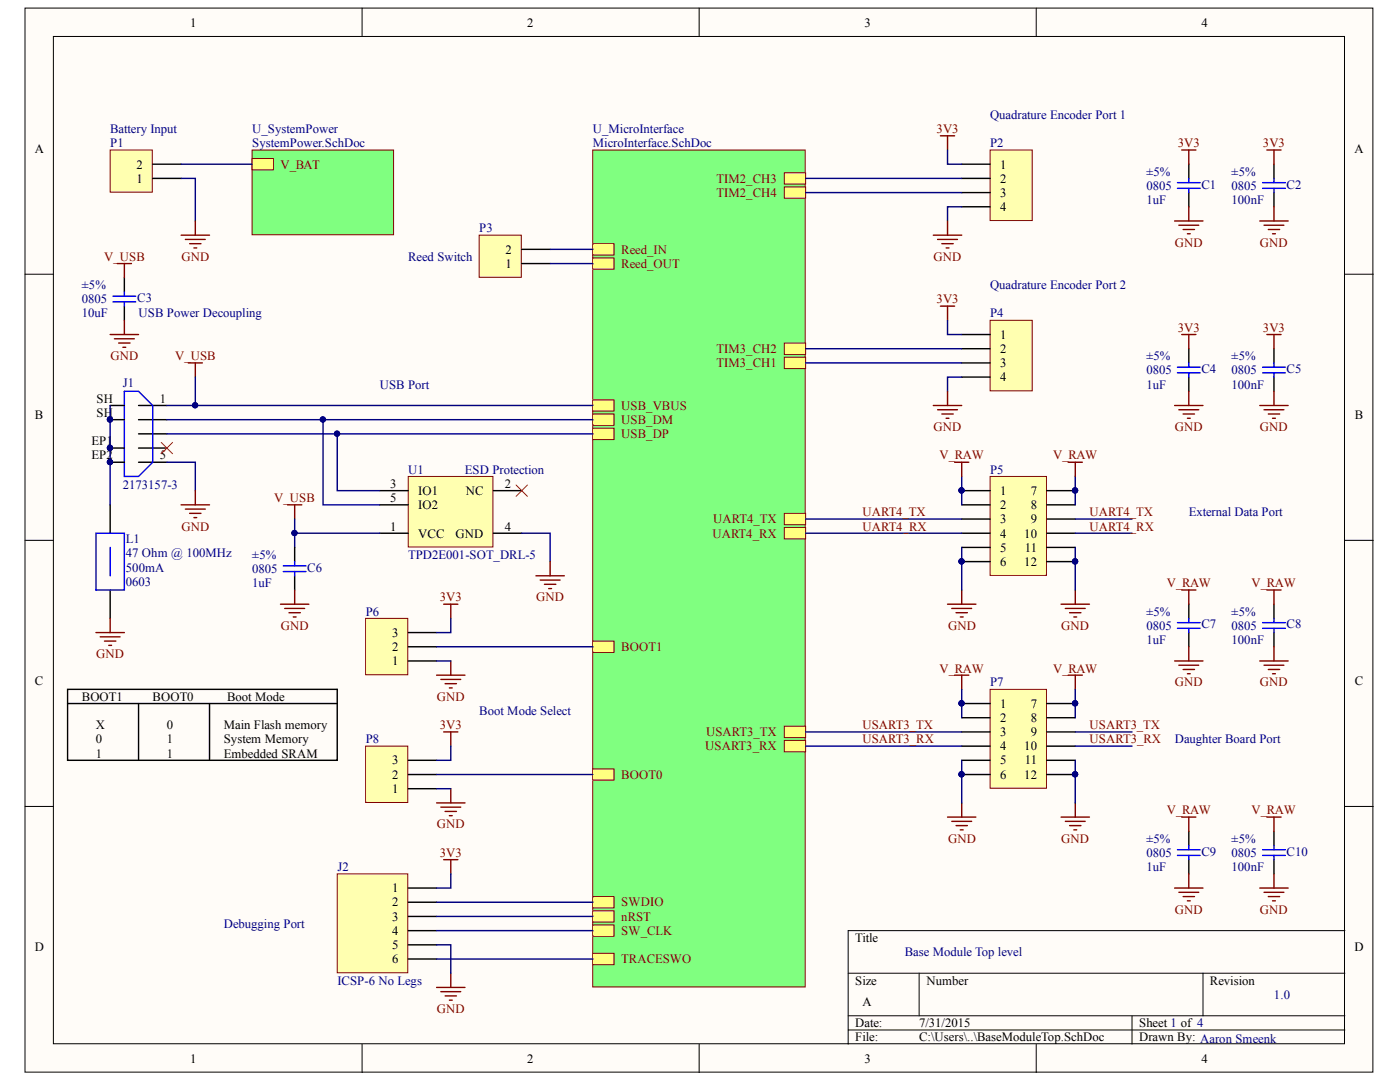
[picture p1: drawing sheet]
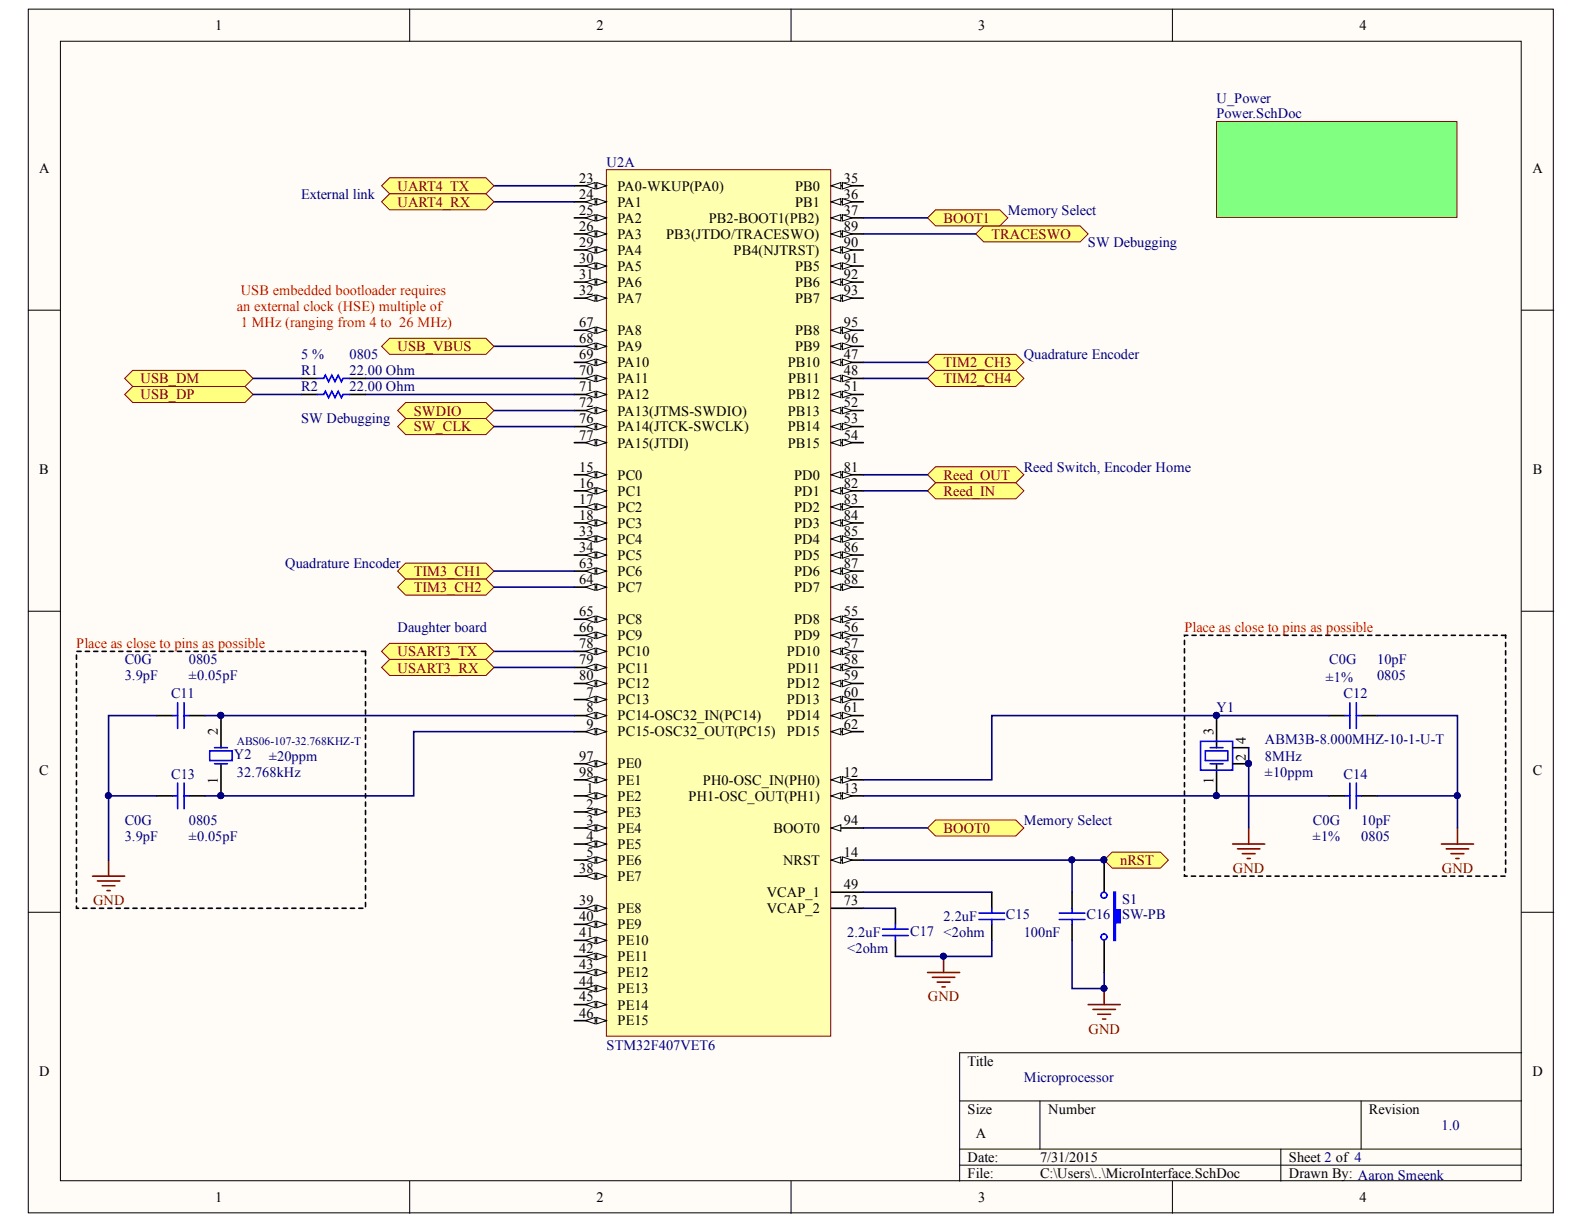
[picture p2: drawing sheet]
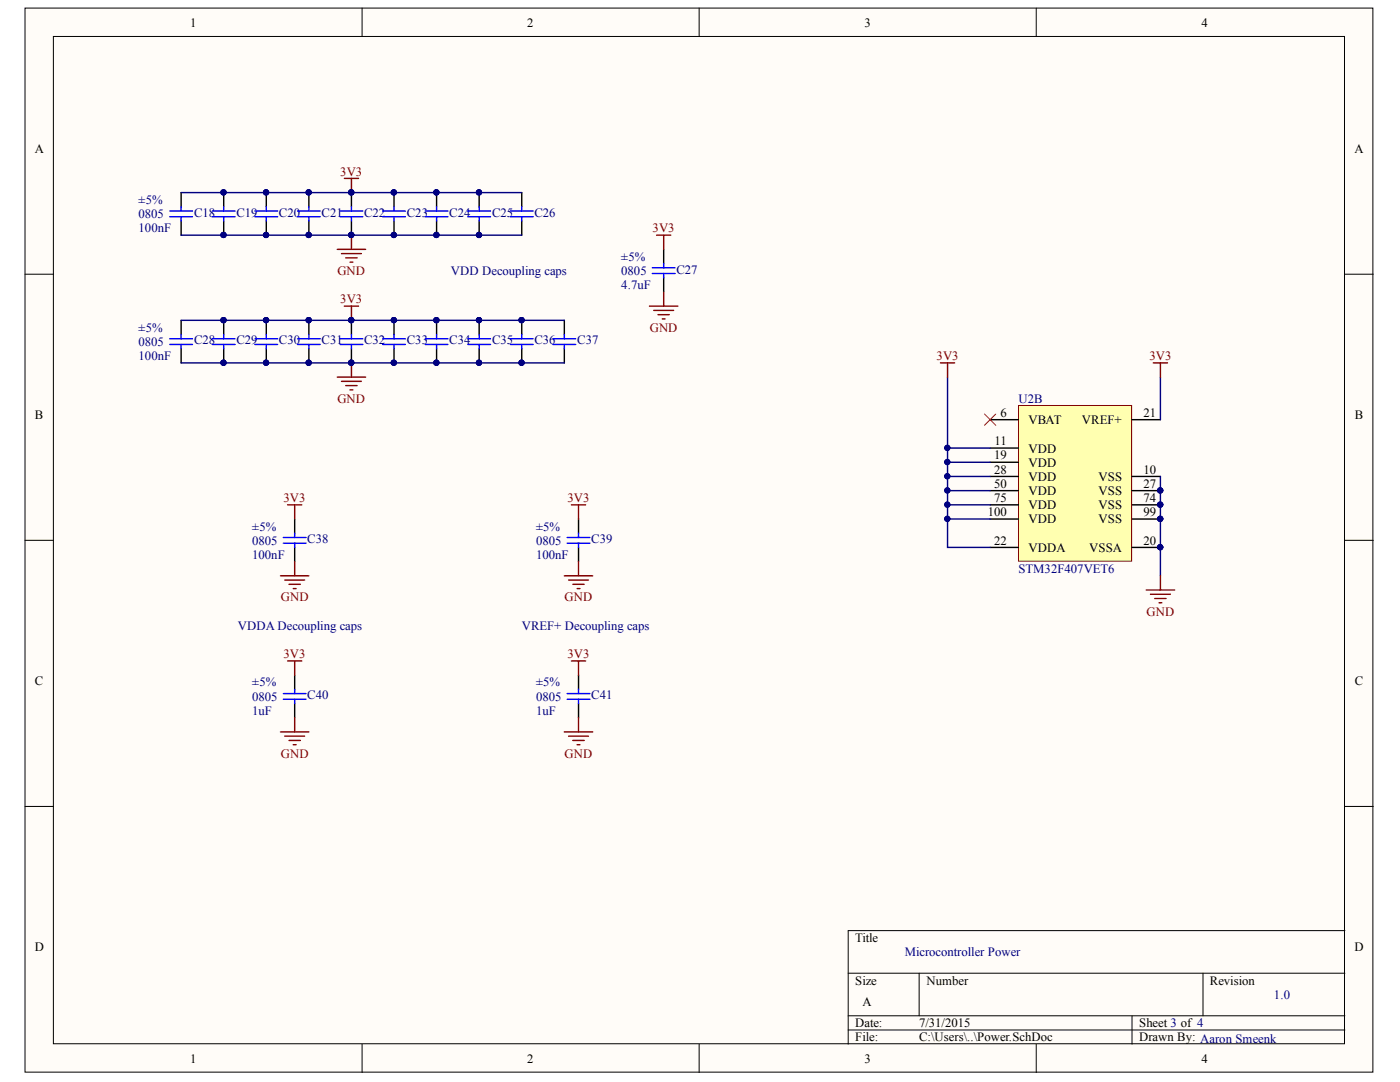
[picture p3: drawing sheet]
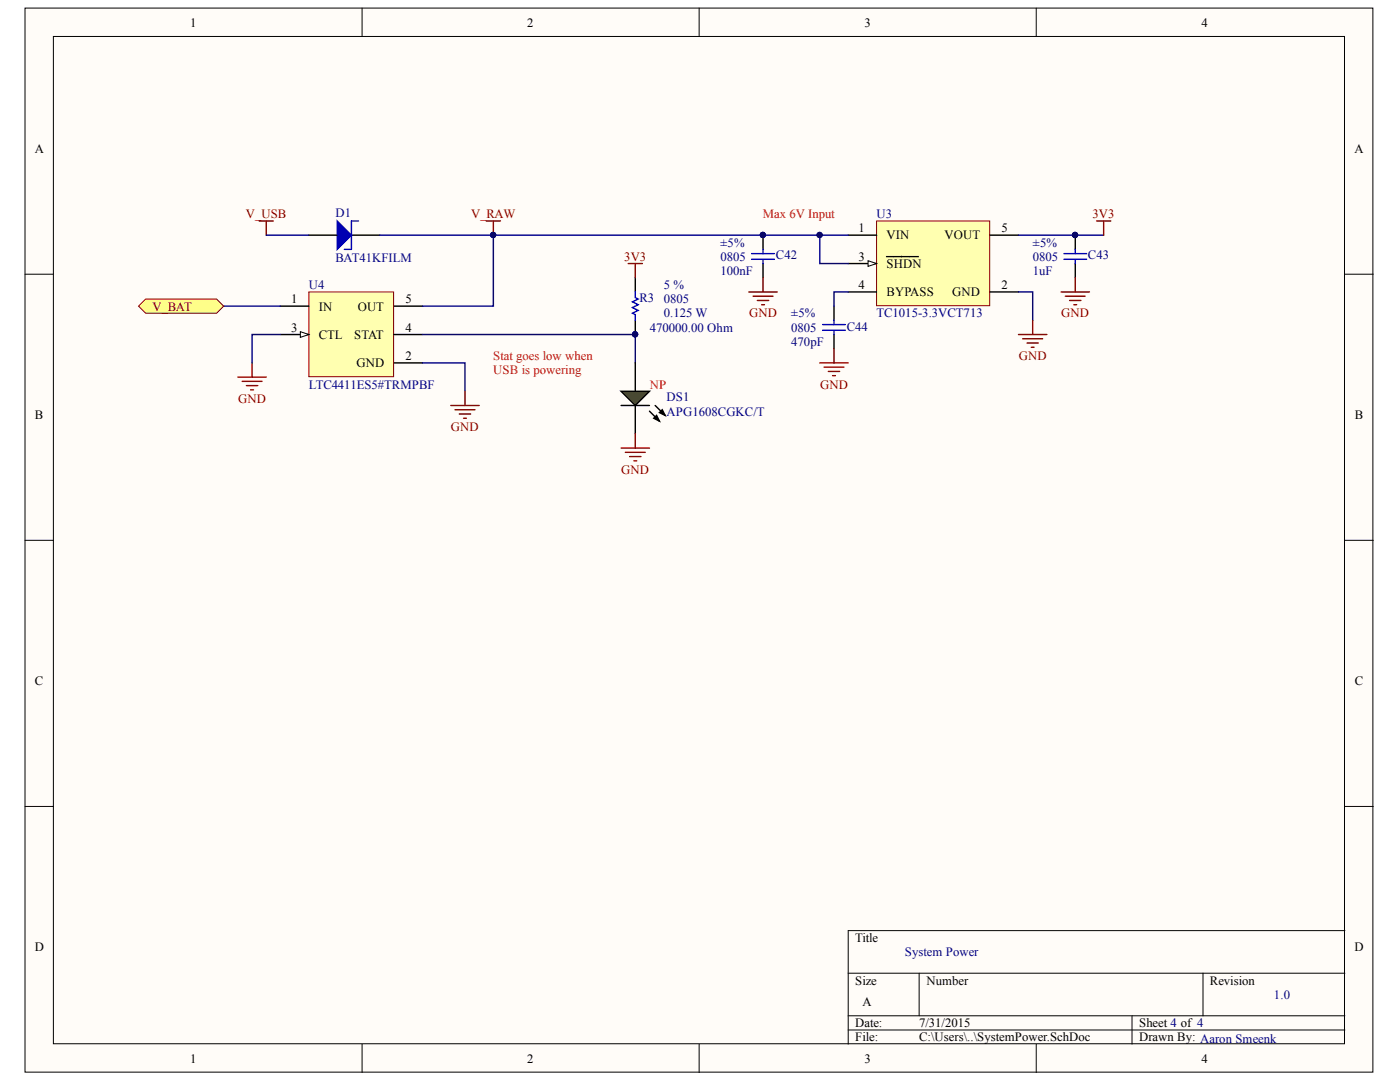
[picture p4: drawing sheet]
# Altium project BaseModule.PrjPcb
4 sheets, 67 parts. Net scope: hierarchical (ports join the sheet entries above them; power ports are global).
Sheets:
  BaseModuleTop.SchDoc
    U_MicroInterface = MicroInterface.SchDoc
      U_Power = Power.SchDoc
    U_SystemPower = SystemPower.SchDoc

## Sheet BaseModuleTop.SchDoc
size A

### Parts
C1  value 1uF  Tolerance: ±5%  Case-EIA: 0805  [CAPC0805(2012)100_M]  (hidden comment: CAP 1uF 6.3V 0805(2012))
C2  value 100nF  Tolerance: ±5%  Case-EIA: 0805  [CAPC0805(2012)100_L]  (hidden comment: CAP 100nF 6.3V 0805(2012))
C3  value 10uF  Tolerance: ±5%  Case-EIA: 0805  [CAPC0805(2012)100_M]  (hidden comment: CAP 10uF 6.3V 0805(2012))
C4  value 1uF  Tolerance: ±5%  Case-EIA: 0805  [CAPC0805(2012)100_M]  (hidden comment: CAP 1uF 6.3V 0805(2012))
C5  value 100nF  Tolerance: ±5%  Case-EIA: 0805  [CAPC0805(2012)100_L]  (hidden comment: CAP 100nF 6.3V 0805(2012))
C6  value 1uF  Tolerance: ±5%  Case-EIA: 0805  [CAPC0805(2012)100_M]  (hidden comment: CAP 1uF 6.3V 0805(2012))
C7  value 1uF  Tolerance: ±5%  Case-EIA: 0805  [CAPC0805(2012)100_M]  (hidden comment: CAP 1uF 6.3V 0805(2012))
C8  value 100nF  Tolerance: ±5%  Case-EIA: 0805  [CAPC0805(2012)100_L]  (hidden comment: CAP 100nF 6.3V 0805(2012))
C9  value 1uF  Tolerance: ±5%  Case-EIA: 0805  [CAPC0805(2012)100_M]  (hidden comment: CAP 1uF 6.3V 0805(2012))
C10  value 100nF  Tolerance: ±5%  Case-EIA: 0805  [CAPC0805(2012)100_L]  (hidden comment: CAP 100nF 6.3V 0805(2012))
J1  2173157-3  [2173157-3]
J2  ICSP-6 No Legs  [TC2030-IDC-NL]
L1  Impedance @ Frequency: 47 Ohm @ 100MHz  Current Rating: 500mA  Package / Case: 0603  [LI0603E470R-10]  (hidden comment: LI0603E470R-10)
P1  Header 2  [HDR1X2]  (value not drawn)
P2  Header 4  [HDR1X4]  (value not drawn)
P3  Header 2  [HDR1X2]  (value not drawn)
P4  Header 4  [HDR1X4]  (value not drawn)
P5  Header 6X2A  [HDR2X6_CEN]  (value not drawn)
P6  Header 3  [HDR1X3]  (value not drawn)
P7  Header 6X2A  [HDR2X6_CEN]  (value not drawn)
P8  Header 3  [HDR1X3]  (value not drawn)
U1  TPD2E001-SOT_DRL-5  [TPD2E001DRLR]

### Sub-sheets
U_MicroInterface = MicroInterface.SchDoc: UART4_TX, UART4_RX, USART3_TX, USART3_RX, SWDIO, SW_CLK, TRACESWO, BOOT1, BOOT0, USB_DP, USB_DM, USB_VBUS, nRST, TIM3_CH1, TIM3_CH2, TIM2_CH4, TIM2_CH3, Reed_IN, Reed_OUT
U_SystemPower = SystemPower.SchDoc: V_BAT

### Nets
3V3: C1.2 C2.2 C4.2 C5.2 J2.1 P2.1 P4.1 P6.3 P8.3
GND: C1.1 C2.1 C3.1 C4.1 C5.1 C6.1 C7.1 C8.1 C9.1 C10.1 J1.5(GND) J2.5 L1.1 P1.1 P2.4 P4.4 P5.5 P5.6 P5.11 P5.12 P6.1 P7.5 P7.6 P7.11 P7.12 P8.1 U1.4(GND)
V_RAW: C7.2 C8.2 C9.2 C10.2 P5.1 P5.2 P5.7 P5.8 P7.1 P7.2 P7.7 P7.8
V_USB: C3.2 C6.2 J1.1(5V) U1.1(VCC) ; sheet U_MicroInterface/USB_VBUS
UART4_RX: P5.4 P5.10 ; sheet U_MicroInterface/UART4_RX
UART4_TX: P5.3 P5.9 ; sheet U_MicroInterface/UART4_TX
USART3_RX: P7.4 P7.10 ; sheet U_MicroInterface/USART3_RX
USART3_TX: P7.3 P7.9 ; sheet U_MicroInterface/USART3_TX
NetC16_2: J2.3 ; sheet U_MicroInterface/nRST
NetJ1_2: J1.2(D-) U1.5(IO2) ; sheet U_MicroInterface/USB_DM
NetJ1_3: J1.3(D+) U1.3(IO1) ; sheet U_MicroInterface/USB_DP
NetJ1_EP1: J1.EP1 J1.EP2 J1.SH L1.2
NetJ2_2: J2.2 ; sheet U_MicroInterface/SWDIO
NetJ2_4: J2.4 ; sheet U_MicroInterface/SW_CLK
NetJ2_6: J2.6 ; sheet U_MicroInterface/TRACESWO
NetP1_2: P1.2 ; sheet U_SystemPower/V_BAT
NetP2_2: P2.2 ; sheet U_MicroInterface/TIM2_CH3
NetP2_3: P2.3 ; sheet U_MicroInterface/TIM2_CH4
NetP3_1: P3.1 ; sheet U_MicroInterface/Reed_OUT
NetP3_2: P3.2 ; sheet U_MicroInterface/Reed_IN
NetP4_2: P4.2 ; sheet U_MicroInterface/TIM3_CH2
NetP4_3: P4.3 ; sheet U_MicroInterface/TIM3_CH1
NetP6_2: P6.2 ; sheet U_MicroInterface/BOOT1
NetP8_2: P8.2 ; sheet U_MicroInterface/BOOT0

Not connected (* = marked no-connect by the designer): J1 4(ID)*; U1 2(NC)*

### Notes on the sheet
- (near P1) Battery Input
- (near P2) Quadrature Encoder Port 1
- (near C3) USB Power Decoupling
- (near P3) Reed Switch
- (near P4) Quadrature Encoder Port 2
- USB Port
- (near U1) ESD Protection
- External Data Port
- BOOT1
- X
- 0
- BOOT0
- 1
- Boot Mode
- Main Flash memory
- System Memory
- Boot Mode Select
- Daughter Board Port
- Embedded SRAM
- Debugging Port
- Base Module Top level
- 4
- 1.0
- Aaron Smeenk

## Sheet MicroInterface.SchDoc
size A

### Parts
C11  value 3.9pF  Case-EIA: 0805  Tolerance: ±0.05pF  Temperature Coefficient: C0G  [CAPC0805(2012)75_L]  (hidden comment: CAP 3.9pF 10V 0805(2012))
C12  value 10pF  Tolerance: ±1%  Case-EIA: 0805  Temperature Coefficient: C0G  [CAPC0805(2012)100_M]  (hidden comment: CAP 10pF 10V 0805(2012))
C13  value 3.9pF  Case-EIA: 0805  Tolerance: ±0.05pF  Temperature Coefficient: C0G  [CAPC0805(2012)75_L]  (hidden comment: CAP 3.9pF 10V 0805(2012))
C14  value 10pF  Tolerance: ±1%  Case-EIA: 0805  Temperature Coefficient: C0G  [CAPC0805(2012)100_M]  (hidden comment: CAP 10pF 10V 0805(2012))
C15  value 2.2uF  ESR: <2ohm  [CAPC0805(2012)145_M]  (hidden comment: CAP 1.5uF 6.3V 0805(2012))
C16  value 100nF  [CAPC0805(2012)145_M]  (hidden comment: CAP 100nF 0805(2012))
C17  value 2.2uF  ESR: <2ohm  [CAPC0805(2012)145_M]  (hidden comment: CAP 1.5uF 6.3V 0805(2012))
R1  value 22.00 Ohm  Tolerance: 5 %  Case-EIA: 0805  [RESC0805(2012)_M]  (hidden comment: 22R 5% 0805(2012))
R2  value 22.00 Ohm  [RESC0805(2012)_M]  (hidden comment: 22R 5% 0805(2012))
S1  SW-PB  [SPST-2]
U2  STM32F407VET6  [STM-LQFP100_M]  (part A of 2)
Y1  ABM3B-8.000MHZ-10-1-U-T  Frequency: 8MHz  Frequency Stability: ±10ppm  [ABM3B Series]
Y2  ABS06-107-32.768KHZ-T  Frequency: 32.768kHz  Frequency Tolerance: ±20ppm  [ABS06-107]

### Blocks framed on the sheet
Place as close to pins as possible: C11 C13 Y2
Place as close to pins as possible: C12 C14 Y1

### Sub-sheets
U_Power = Power.SchDoc: no entries

### Ports
BOOT0, BOOT1, nRST, Reed_IN, Reed_OUT, SW_CLK, SWDIO, TIM2_CH3, TIM2_CH4, TIM3_CH1, TIM3_CH2, TRACESWO, UART4_RX, UART4_TX, USART3_RX, USART3_TX, USB_DM, USB_DP, USB_VBUS

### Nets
GND: C11.1 C12.2 C13.1 C14.2 C15.1 C16.1 C17.1 S1.2 Y1.2 Y1.4
V_USB: U2.68(PA9) ; port USB_VBUS
UART4_RX: U2.24(PA1) ; port UART4_RX
UART4_TX: U2.23(PA0-WKUP(PA0)) ; port UART4_TX
USART3_RX: U2.79(PC11) ; port USART3_RX
USART3_TX: U2.78(PC10) ; port USART3_TX
NetC11_2: C11.2 U2.8(PC14-OSC32_IN(PC14)) Y2.2
NetC12_1: C12.1 U2.12(PH0-OSC_IN(PH0)) Y1.3
NetC13_2: C13.2 U2.9(PC15-OSC32_OUT(PC15)) Y2.1
NetC14_1: C14.1 U2.13(PH1-OSC_OUT(PH1)) Y1.1
NetC15_2: C15.2 U2.49(VCAP_1)
NetC16_2: C16.2 S1.1 U2.14(NRST) ; port nRST
NetC17_2: C17.2 U2.73(VCAP_2)
NetJ1_2: R1.1 ; port USB_DM
NetJ1_3: R2.1 ; port USB_DP
NetJ2_2: U2.72(PA13(JTMS-SWDIO)) ; port SWDIO
NetJ2_4: U2.76(PA14(JTCK-SWCLK)) ; port SW_CLK
NetJ2_6: U2.89(PB3(JTDO/TRACESWO)) ; port TRACESWO
NetP2_2: U2.47(PB10) ; port TIM2_CH3
NetP2_3: U2.48(PB11) ; port TIM2_CH4
NetP3_1: U2.81(PD0) ; port Reed_OUT
NetP3_2: U2.82(PD1) ; port Reed_IN
NetP4_2: U2.64(PC7) ; port TIM3_CH2
NetP4_3: U2.63(PC6) ; port TIM3_CH1
NetP6_2: U2.37(PB2-BOOT1(PB2)) ; port BOOT1
NetP8_2: U2.94(BOOT0) ; port BOOT0
NetR1_2: R1.2 U2.70(PA11)
NetR2_2: R2.2 U2.71(PA12)

Not connected (* = marked no-connect by the designer): U2 1(PE2) 2(PE3) 3(PE4) 4(PE5) 5(PE6) 7(PC13) 15(PC0) 16(PC1) 17(PC2) 18(PC3) 25(PA2) 26(PA3) 29(PA4) 30(PA5) 31(PA6) 32(PA7) 33(PC4) 34(PC5) 35(PB0) 36(PB1) 38(PE7) 39(PE8) 40(PE9) 41(PE10) 42(PE11) 43(PE12) 44(PE13) 45(PE14) 46(PE15) 51(PB12) 52(PB13) 53(PB14) 54(PB15) 55(PD8) 56(PD9) 57(PD10) 58(PD11) 59(PD12) 60(PD13) 61(PD14) 62(PD15) 65(PC8) 66(PC9) 67(PA8) 69(PA10) 77(PA15(JTDI)) 80(PC12) 83(PD2) 84(PD3) 85(PD4) 86(PD5) 87(PD6) 88(PD7) 90(PB4(NJTRST)) 91(PB5) 92(PB6) 93(PB7) 95(PB8) 96(PB9) 97(PE0) 98(PE1)

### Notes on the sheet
- External link
- Memory Select
- SW Debugging
- USB embedded bootloader requires
- an external clock (HSE) multiple of
- 1 MHz (ranging from 4 to  26 MHz)
- Quadrature Encoder
- (near R2) SW Debugging
- Reed Switch, Encoder Home
- Daughter board
- Microprocessor
- 2
- 4
- 1.0
- Aaron Smeenk

## Sheet Power.SchDoc
size A

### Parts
C18  value 100nF  Tolerance: ±5%  Case-EIA: 0805  [CAPC0805(2012)100_L]  (hidden comment: CAP 100nF 6.3V 0805(2012))
C19  CAP 100nF 6.3V 0805(2012)  [CAPC0805(2012)100_L]  (value not drawn)
C20  CAP 100nF 6.3V 0805(2012)  [CAPC0805(2012)100_L]  (value not drawn)
C21  CAP 100nF 6.3V 0805(2012)  [CAPC0805(2012)100_L]  (value not drawn)
C22  CAP 100nF 6.3V 0805(2012)  [CAPC0805(2012)100_L]  (value not drawn)
C23  CAP 100nF 6.3V 0805(2012)  [CAPC0805(2012)100_L]  (value not drawn)
C24  CAP 100nF 6.3V 0805(2012)  [CAPC0805(2012)100_L]  (value not drawn)
C25  CAP 100nF 6.3V 0805(2012)  [CAPC0805(2012)100_L]  (value not drawn)
C26  CAP 100nF 6.3V 0805(2012)  [CAPC0805(2012)100_L]  (value not drawn)
C27  value 4.7uF  Case-EIA: 0805  Tolerance: ±5%  [CAPC0805(2012)145_N]  (hidden comment: CAP 4.7uF 6.3V 0805(2012))
C28  value 100nF  Tolerance: ±5%  Case-EIA: 0805  [CAPC0805(2012)100_L]  (hidden comment: CAP 100nF 6.3V 0805(2012))
C29  CAP 100nF 6.3V 0805(2012)  [CAPC0805(2012)100_L]  (value not drawn)
C30  CAP 100nF 6.3V 0805(2012)  [CAPC0805(2012)100_L]  (value not drawn)
C31  CAP 100nF 6.3V 0805(2012)  [CAPC0805(2012)100_L]  (value not drawn)
C32  CAP 100nF 6.3V 0805(2012)  [CAPC0805(2012)100_L]  (value not drawn)
C33  CAP 100nF 6.3V 0805(2012)  [CAPC0805(2012)100_L]  (value not drawn)
C34  CAP 100nF 6.3V 0805(2012)  [CAPC0805(2012)100_L]  (value not drawn)
C35  CAP 100nF 6.3V 0805(2012)  [CAPC0805(2012)100_L]  (value not drawn)
C36  CAP 100nF 6.3V 0805(2012)  [CAPC0805(2012)100_L]  (value not drawn)
C37  CAP 100nF 6.3V 0805(2012)  [CAPC0805(2012)100_L]  (value not drawn)
C38  value 100nF  Tolerance: ±5%  Case-EIA: 0805  [CAPC0805(2012)100_L]  (hidden comment: CAP 100nF 6.3V 0805(2012))
C39  value 100nF  Tolerance: ±5%  Case-EIA: 0805  [CAPC0805(2012)100_L]  (hidden comment: CAP 100nF 6.3V 0805(2012))
C40  value 1uF  Case-EIA: 0805  Tolerance: ±5%  [CAPC0805(2012)145_N]  (hidden comment: CAP 1uF 6.3V 0805(2012))
C41  value 1uF  Case-EIA: 0805  Tolerance: ±5%  [CAPC0805(2012)145_N]  (hidden comment: CAP 1uF 6.3V 0805(2012))
U2  STM32F407VET6  [STM-LQFP100_M]  (part B of 2)

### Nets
3V3: C18.2 C19.2 C20.2 C21.2 C22.2 C23.2 C24.2 C25.2 C26.2 C27.2 C28.2 C29.2 C30.2 C31.2 C32.2 C33.2 C34.2 C35.2 C36.2 C37.2 C38.2 C39.2 C40.2 C41.2 U2.11(VDD) U2.19(VDD) U2.21(VREF+) U2.22(VDDA) U2.28(VDD) U2.50(VDD) U2.75(VDD) U2.100(VDD)
GND: C18.1 C19.1 C20.1 C21.1 C22.1 C23.1 C24.1 C25.1 C26.1 C27.1 C28.1 C29.1 C30.1 C31.1 C32.1 C33.1 C34.1 C35.1 C36.1 C37.1 C38.1 C39.1 C40.1 C41.1 U2.10(VSS) U2.20(VSSA) U2.27(VSS) U2.74(VSS) U2.99(VSS)

Not connected (* = marked no-connect by the designer): U2 6(VBAT)*

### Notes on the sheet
- VDD Decoupling caps
- VDDA Decoupling caps
- VREF+ Decoupling caps
- Microcontroller Power
- 3
- 4
- 1.0
- Aaron Smeenk

## Sheet SystemPower.SchDoc
size A

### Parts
C42  value 100nF  Tolerance: ±5%  Case-EIA: 0805  [CAPC0805(2012)100_L]  (hidden comment: CAP 100nF 6.3V 0805(2012))
C43  value 1uF  Tolerance: ±5%  Case-EIA: 0805  [CAPC0805(2012)100_M]  (hidden comment: CAP 1uF 6.3V 0805(2012))
C44  value 470pF  Case-EIA: 0805  Tolerance: ±5%  [CAPC0805(2012)100_L]  (hidden comment: CAP 470pF 6.3V 0805(2012))
D1  BAT41KFILM  [BAT41KFILM]
DS1  APG1608CGKC/T  [KING-LED0603-25-GREEN_V]
R3  value 470000.00 Ohm  Power: 0.125 W  Tolerance: 5 %  Case-EIA: 0805  [RESC0805(2012)_M]  (hidden comment: 470K 5% 0805(2012))
U3  TC1015-3.3VCT713  [SOT-23-CT5_M]
U4  LTC4411ES5#TRMPBF  [LT-S5-5-TSOT-23_N]

### Ports
V_BAT

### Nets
3V3: C43.2 R3.2 U3.5(VOUT)
GND: C42.1 C43.1 C44.1 DS1.2(K) U3.2(GND) U4.2(GND) U4.3(CTL)
V_RAW: C42.2 D1.1 U3.1(VIN) U3.3(~{SHDN}) U4.5(OUT)
V_USB: D1.2
NetC44_2: C44.2 U3.4(BYPASS)
NetDS1_1: DS1.1(A) R3.1 U4.4(STAT)
NetP1_2: U4.1(IN) ; port V_BAT

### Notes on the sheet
- Max 6V Input
- Stat goes low when
- USB is powering
- (near DS1) NP
- System Power
- 4
- 1.0
- Aaron Smeenk

## Nets that join several sheets
3V3: BaseModuleTop (9 pins), Power (32 pins), SystemPower (C43.2 R3.2 U3.5)
GND: BaseModuleTop (27 pins), MicroInterface (10 pins), Power (29 pins), SystemPower (7 pins)
V_RAW: BaseModuleTop (12 pins), SystemPower (5 pins)
V_USB: BaseModuleTop (C3.2 C6.2 J1.1 U1.1), MicroInterface (U2.68), SystemPower (D1.2)
NetC16_2: BaseModuleTop (J2.3), MicroInterface (C16.2 S1.1 U2.14)
NetJ1_2: BaseModuleTop (J1.2 U1.5), MicroInterface (R1.1)
NetJ1_3: BaseModuleTop (J1.3 U1.3), MicroInterface (R2.1)
NetJ2_2: BaseModuleTop (J2.2), MicroInterface (U2.72)
NetJ2_4: BaseModuleTop (J2.4), MicroInterface (U2.76)
NetJ2_6: BaseModuleTop (J2.6), MicroInterface (U2.89)
NetP1_2: BaseModuleTop (P1.2), SystemPower (U4.1)
NetP2_2: BaseModuleTop (P2.2), MicroInterface (U2.47)
NetP2_3: BaseModuleTop (P2.3), MicroInterface (U2.48)
NetP3_1: BaseModuleTop (P3.1), MicroInterface (U2.81)
NetP3_2: BaseModuleTop (P3.2), MicroInterface (U2.82)
NetP4_2: BaseModuleTop (P4.2), MicroInterface (U2.64)
NetP4_3: BaseModuleTop (P4.3), MicroInterface (U2.63)
NetP6_2: BaseModuleTop (P6.2), MicroInterface (U2.37)
NetP8_2: BaseModuleTop (P8.2), MicroInterface (U2.94)
UART4_RX: BaseModuleTop (P5.4 P5.10), MicroInterface (U2.24)
UART4_TX: BaseModuleTop (P5.3 P5.9), MicroInterface (U2.23)
USART3_RX: BaseModuleTop (P7.4 P7.10), MicroInterface (U2.79)
USART3_TX: BaseModuleTop (P7.3 P7.9), MicroInterface (U2.78)
